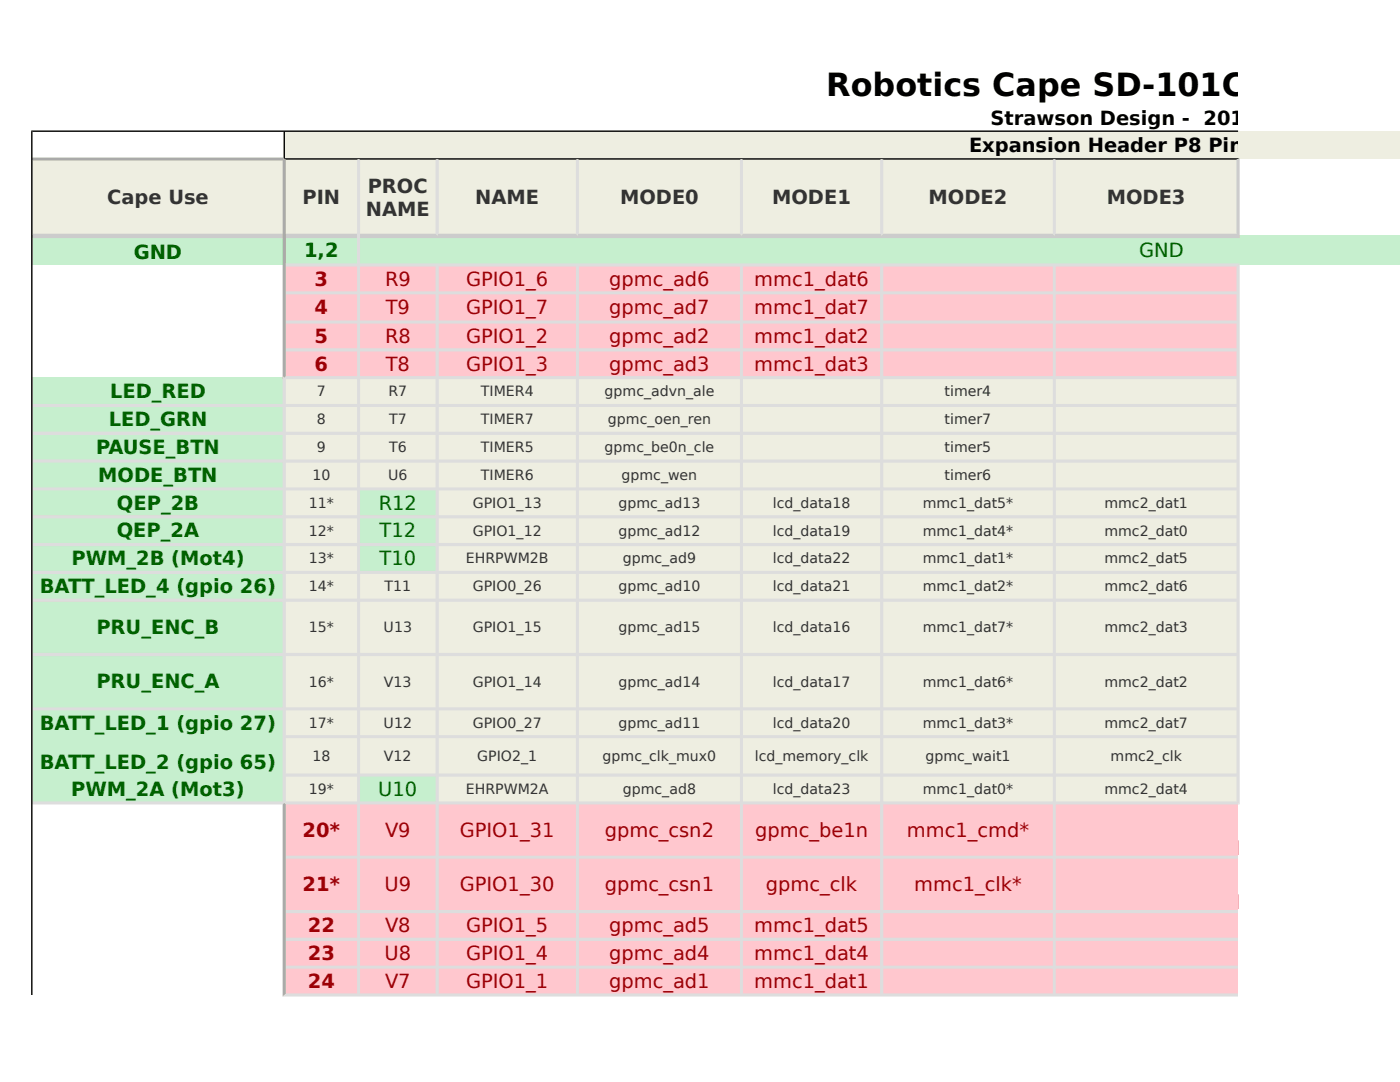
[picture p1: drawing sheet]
<svg xmlns="http://www.w3.org/2000/svg" width="279mm" height="216mm" viewBox="0 0 279 216" stroke-linecap="round" stroke-linejoin="round" font-family="sans-serif">
<g fill="#eeeee1">
<path d="M56.7 26.1h222.7v5.6h-222.7z" fill-rule="evenodd"/>
<path d="M6.3 31.7h240.8v15.4h-240.8z" fill-rule="evenodd"/>
</g>
<path d="M6.3 47.1h273.1v5.8h-273.1z" fill-rule="evenodd" fill="#c6efce"/>
<path d="M56.7 52.9h190.4v22.5h-190.4z" fill-rule="evenodd" fill="#ffc7ce"/>
<path d="M6.3 75.3h50.4v22.2h-50.4z" fill-rule="evenodd" fill="#c6efce"/>
<path d="M56.7 75.3h190.4v22.2h-190.4z" fill-rule="evenodd" fill="#eeeee1"/>
<path d="M6.3 97.5h50.4v16.7h-50.4z" fill-rule="evenodd" fill="#c6efce"/>
<path d="M56.7 97.5h14.8v16.7h-14.8z" fill-rule="evenodd" fill="#eeeee1"/>
<path d="M71.5 97.5h15.7v16.7h-15.7z" fill-rule="evenodd" fill="#c6efce"/>
<path d="M87.2 97.5h159.9v16.7h-159.9z" fill-rule="evenodd" fill="#eeeee1"/>
<path d="M6.3 114.2h50.4v40.4h-50.4z" fill-rule="evenodd" fill="#c6efce"/>
<path d="M56.7 114.2h190.4v40.4h-190.4z" fill-rule="evenodd" fill="#eeeee1"/>
<path d="M6.3 154.6h50.4v5.6h-50.4z" fill-rule="evenodd" fill="#c6efce"/>
<path d="M56.7 154.6h14.8v5.6h-14.8z" fill-rule="evenodd" fill="#eeeee1"/>
<path d="M71.5 154.6h15.7v5.6h-15.7z" fill-rule="evenodd" fill="#c6efce"/>
<path d="M87.2 154.6h159.9v5.6h-159.9z" fill-rule="evenodd" fill="#eeeee1"/>
<path d="M56.7 160.2h190.4v38.3h-190.4z" fill-rule="evenodd" fill="#ffc7ce"/>
<path d="M6.2 26h240.9v.3h-240.6z" fill-rule="evenodd" fill="#000"/>
<path d="M6.5 31.4h50.1l.1 .3-.3 .3h-49.9l-.2-.3z" fill-rule="evenodd" fill="#aaa"/>
<path d="M56.9 31.6h190.4l-.5 .3h-189.8l-.3-.2z" fill-rule="evenodd" fill="#000"/>
<path d="M6.5 46.6h240.3l.6 .9h-240.9l-.2-.4z" fill-rule="evenodd" fill="#ccc"/>
<g fill="#ddd">
<path d="M57 52.6h190.4l-.6 .6h-189.8l-.3-.3z" fill-rule="evenodd"/>
<path d="M57 58.1h189.8l.3 .4-.3 .2h-189.8l-.3-.2z" fill-rule="evenodd"/>
<path d="M57 64h189.8l.3 .3-.3 .3h-189.8l-.3-.3z" fill-rule="evenodd"/>
<path d="M56.7 69.8l.3-.3h189.8l.3 .3-.3 .3h-189.8z" fill-rule="evenodd"/>
<path d="M56.7 75.4l.3-.4h189.8l.3 .4-.3 .3h-189.8z" fill-rule="evenodd"/>
<path d="M6.5 80.6h240.3l.3 .3-.3 .3h-240.3l-.2-.3z" fill-rule="evenodd"/>
<path d="M6.5 86.1h240.3l.3 .4-.3 .3h-240.3l-.2-.3z" fill-rule="evenodd"/>
<path d="M6.5 91.7h240.3l.3 .3-.3 .3h-240.3l-.2-.3z" fill-rule="evenodd"/>
<path d="M6.5 97.3h240.3l.3 .2-.3 .4h-240.3l-.2-.4z" fill-rule="evenodd"/>
<path d="M6.5 102.8h240.3l.3 .3-.3 .3h-240.3l-.2-.3z" fill-rule="evenodd"/>
<path d="M6.5 108.3h240.3l.3 .4-.3 .3h-240.3l-.2-.3z" fill-rule="evenodd"/>
<path d="M6.5 113.9h240.3l.3 .3-.3 .3h-240.3l-.2-.3z" fill-rule="evenodd"/>
<path d="M6.5 119.5h240.3l.3 .3-.3 .3h-240.3l-.2-.3z" fill-rule="evenodd"/>
<path d="M6.5 130.3h240.3l.3 .3-.3 .3h-240.3l-.2-.3z" fill-rule="evenodd"/>
<path d="M6.5 141.1h240.3l.3 .3-.3 .3h-240.3l-.2-.3z" fill-rule="evenodd"/>
<path d="M56.7 147l.3-.3h189.8l.3 .3-.3 .3h-189.8z" fill-rule="evenodd"/>
<path d="M56.7 154.7l.3-.4h189.8l.3 .4-.3 .3h-189.8z" fill-rule="evenodd"/>
<path d="M6.5 159.9h240.3l.6 .6h-240.9l-.2-.3z" fill-rule="evenodd"/>
<path d="M57 170.7h190.1v.6h-190.1l-.3-.2z" fill-rule="evenodd"/>
<path d="M57 181.6h190.1v.6h-190.1l-.3-.3z" fill-rule="evenodd"/>
<path d="M57 187.1h190.1v.6h-190.1l-.3-.3z" fill-rule="evenodd"/>
<path d="M57 192.7h190.1v.6h-190.1l-.3-.3z" fill-rule="evenodd"/>
<path d="M56.4 198.9l.6-.7h190.1v.7z" fill-rule="evenodd"/>
</g>
<g fill="#000">
<path d="M56.6 26.3l.1-.1 .2 .1v5.3l-.2 .1-.1-.3z" fill-rule="evenodd"/>
<path d="M6.2 26l.3 .3v172.2h-.3z" fill-rule="evenodd"/>
</g>
<path d="M56.4 32l.3-.3 .3 .2v43.1l-.6 .7z" fill-rule="evenodd" fill="#aaa"/>
<path d="M56.4 75l.6 .7v84.2l-.3 .3-.3-.3z" fill-rule="evenodd" fill="#ddd"/>
<path d="M56.4 160.5l.3-.3 .3 .3v37.7l-.6 .7z" fill-rule="evenodd" fill="#aaa"/>
<g fill="#ddd">
<path d="M71.3 31.9l.2-.2 .4 .2v166.3l-.4 .3-.2-.3z" fill-rule="evenodd"/>
<path d="M86.9 31.9l.3-.2 .4 .2v14.7l-.4 .5-.3-.5z" fill-rule="evenodd"/>
<path d="M86.9 53.2l.3-.3 .4 .3v145l-.4 .3-.3-.3z" fill-rule="evenodd"/>
<path d="M114.9 31.9l.3-.2 .3 .2v14.7l-.3 .5-.3-.5z" fill-rule="evenodd"/>
<path d="M115.2 52.9l.3 .3v145l-.3 .3-.3-.3v-145z" fill-rule="evenodd"/>
<path d="M147.7 31.9l.3-.2 .3 .2v14.7l-.3 .5-.3-.5z" fill-rule="evenodd"/>
<path d="M147.7 53.2l.3-.3 .3 .3v145l-.3 .3-.3-.3z" fill-rule="evenodd"/>
<path d="M175.6 31.9l.4-.2 .3 .2v14.7l-.3 .5-.4-.5z" fill-rule="evenodd"/>
<path d="M175.6 53.2l.4-.3 .3 .3v145l-.3 .3-.4-.3z" fill-rule="evenodd"/>
<path d="M210.1 31.9l.3-.2 .3 .2v14.7l-.3 .5-.3-.5z" fill-rule="evenodd"/>
<path d="M210.4 52.9l.3 .3v145l-.3 .3-.3-.3v-145z" fill-rule="evenodd"/>
</g>
<path d="M246.8 31.9l.6-.3v15.9l-.6-.9z" fill-rule="evenodd" fill="#ccc"/>
<path d="M246.8 53.2l.6-.6v107.9l-.6-.6z" fill-rule="evenodd" fill="#ddd"/>
<text font-size="6.3" x="164.9" y="19.1">Robotics Cape SD-101C Pin Usag</text>
<g font-size="3.9">
<text x="197.7" y="24.9">Strawson Design - 2015</text>
<text x="193.4" y="30.3">Expansion Header P8 Pinout</text>
</g>
<g font-size="3.9" fill="#333">
<text x="21.4" y="40.7">Cape Use</text>
<text x="60.4" y="40.7">PIN</text>
<text x="73.4" y="38.5">PROC</text>
<text x="94.9" y="40.7">NAME</text>
<text x="123.8" y="40.7">MODE0</text>
<text x="154.1" y="40.7">MODE1</text>
<text x="185.3" y="40.7">MODE2</text>
<text x="220.9" y="40.7">MODE3</text>
<text x="73" y="43">NAME</text>
</g>
<g font-size="3.9" fill="#006100">
<text x="26.7" y="51.6">GND</text>
<text x="60.7" y="51.3">1,2</text>
<text x="227.4" y="51.3">GND</text>
<text x="22" y="79.5">LED_RED</text>
<text x="21.7" y="85">LED_GRN</text>
<text x="19.2" y="90.6">PAUSE_BTN</text>
<text x="19.6" y="96.1">MODE_BTN</text>
<text x="23.3" y="101.7">QEP_2B</text>
<text x="75.6" y="101.7">R12</text>
<text x="23.3" y="107.2">QEP_2A</text>
<text x="75.7" y="107.2">T12</text>
<text x="14.3" y="112.8">PWM_2B (Mot4)</text>
<text x="75.7" y="112.8">T10</text>
<text x="7.9" y="118.3">BATT_LED_4 (gpio 26)</text>
<text x="19.2" y="126.5">PRU_ENC_B</text>
<text x="19.2" y="137.4">PRU_ENC_A</text>
<text x="7.9" y="145.7">BATT_LED_1 (gpio 27)</text>
<text x="7.9" y="153.4">BATT_LED_2 (gpio 65)</text>
<text x="14.2" y="158.8">PWM_2A (Mot3)</text>
<text x="75.5" y="158.8">U10</text>
</g>
<g font-size="3.9" fill="#9c0006">
<text x="62.8" y="57">3</text>
<text x="76.8" y="57">R9</text>
<text x="93" y="57">GPIO1_6</text>
<text x="121.6" y="57">gpmc_ad6</text>
<text x="150.5" y="57">mmc1_dat6</text>
<text x="62.8" y="62.7">4</text>
<text x="77" y="62.7">T9</text>
<text x="93" y="62.7">GPIO1_7</text>
<text x="121.6" y="62.7">gpmc_ad7</text>
<text x="150.5" y="62.7">mmc1_dat7</text>
<text x="62.8" y="68.4">5</text>
<text x="76.8" y="68.4">R8</text>
<text x="93" y="68.4">GPIO1_2</text>
<text x="121.6" y="68.4">gpmc_ad2</text>
<text x="150.5" y="68.4">mmc1_dat2</text>
<text x="62.8" y="73.9">6</text>
<text x="77" y="73.9">T8</text>
<text x="93" y="73.9">GPIO1_3</text>
<text x="121.6" y="73.9">gpmc_ad3</text>
<text x="150.5" y="73.9">mmc1_dat3</text>
<text x="60.4" y="167">20*</text>
<text x="76.8" y="167">V9</text>
<text x="91.8" y="167">GPIO1_31</text>
<text x="120.7" y="167">gpmc_csn2</text>
<text x="150.7" y="167">gpmc_be1n</text>
<text x="181" y="167">mmc1_cmd*</text>
<text x="246.9" y="169.8">pr1_edio_data_ou</text>
<text x="60.4" y="177.8">21*</text>
<text x="76.7" y="177.8">U9</text>
<text x="91.8" y="177.8">GPIO1_30</text>
<text x="120.7" y="177.8">gpmc_csn1</text>
<text x="152.9" y="177.8">gpmc_clk</text>
<text x="182.5" y="177.8">mmc1_clk*</text>
<text x="246.9" y="180.6">pr1_edio_data_ou</text>
<text x="61.4" y="186">22</text>
<text x="61.4" y="191.6">23</text>
<text x="76.7" y="191.6">U8</text>
<text x="76.8" y="186">V8</text>
<text x="93" y="186">GPIO1_5</text>
<text x="93" y="191.6">GPIO1_4</text>
<text x="121.6" y="186">gpmc_ad5</text>
<text x="121.6" y="191.6">gpmc_ad4</text>
<text x="150.5" y="186">mmc1_dat5</text>
<text x="150.5" y="191.6">mmc1_dat4</text>
<text x="61.4" y="197.1">24</text>
<text x="76.8" y="197.1">V7</text>
<text x="93" y="197.1">GPIO1_1</text>
<text x="121.6" y="197.1">gpmc_ad1</text>
<text x="150.5" y="197.1">mmc1_dat1</text>
</g>
<g font-size="2.8" fill="#333">
<text x="63.3" y="79.1">7</text>
<text x="77.5" y="79.1">R7</text>
<text x="96" y="79.1">TIMER4</text>
<text x="120.6" y="79.1">gpmc_advn_ale</text>
<text x="188.5" y="79.1">timer4</text>
<text x="63.3" y="84.7">8</text>
<text x="77.6" y="84.7">T7</text>
<text x="96" y="84.7">TIMER7</text>
<text x="121.3" y="84.7">gpmc_oen_ren</text>
<text x="188.5" y="84.7">timer7</text>
<text x="62.3" y="95.7">10</text>
<text x="63.3" y="90.2">9</text>
<text x="77.5" y="95.7">U6</text>
<text x="77.6" y="90.2">T6</text>
<text x="96" y="90.2">TIMER5</text>
<text x="96" y="95.7">TIMER6</text>
<text x="120.6" y="90.2">gpmc_be0n_cle</text>
<text x="124" y="95.7">gpmc_wen</text>
<text x="188.5" y="90.2">timer5</text>
<text x="188.5" y="95.7">timer6</text>
<text x="61.6" y="101.3">11*</text>
<text x="94.4" y="101.3">GPIO1_13</text>
<text x="123.4" y="101.3">gpmc_ad13</text>
<text x="154.2" y="101.3">lcd_data18</text>
<text x="184.1" y="101.3">mmc1_dat5*</text>
<text x="220.4" y="101.3">mmc2_dat1</text>
<text x="61.6" y="106.9">12*</text>
<text x="94.4" y="106.9">GPIO1_12</text>
<text x="123.4" y="106.9">gpmc_ad12</text>
<text x="154.2" y="106.9">lcd_data19</text>
<text x="184.1" y="106.9">mmc1_dat4*</text>
<text x="220.4" y="106.9">mmc2_dat0</text>
<text x="61.6" y="112.4">13*</text>
<text x="93" y="112.4">EHRPWM2B</text>
<text x="124.3" y="112.4">gpmc_ad9</text>
<text x="154.2" y="112.4">lcd_data22</text>
<text x="184.1" y="112.4">mmc1_dat1*</text>
<text x="220.4" y="112.4">mmc2_dat5</text>
<text x="61.6" y="118">14*</text>
<text x="76.7" y="118">T11</text>
<text x="94.4" y="118">GPIO0_26</text>
<text x="123.4" y="118">gpmc_ad10</text>
<text x="154.2" y="118">lcd_data21</text>
<text x="184.1" y="118">mmc1_dat2*</text>
<text x="220.4" y="118">mmc2_dat6</text>
<text x="61.6" y="126.2">15*</text>
<text x="76.6" y="126.2">U13</text>
<text x="94.4" y="126.2">GPIO1_15</text>
<text x="123.4" y="126.2">gpmc_ad15</text>
<text x="154.2" y="126.2">lcd_data16</text>
<text x="184.1" y="126.2">mmc1_dat7*</text>
<text x="220.4" y="126.2">mmc2_dat3</text>
<text x="61.6" y="137">16*</text>
<text x="76.6" y="137">V13</text>
<text x="94.4" y="137">GPIO1_14</text>
<text x="123.4" y="137">gpmc_ad14</text>
<text x="154.2" y="137">lcd_data17</text>
<text x="184.1" y="137">mmc1_dat6*</text>
<text x="220.4" y="137">mmc2_dat2</text>
<text x="61.6" y="145.2">17*</text>
<text x="76.6" y="145.2">U12</text>
<text x="94.4" y="145.2">GPIO0_27</text>
<text x="123.4" y="145.2">gpmc_ad11</text>
<text x="154.2" y="145.2">lcd_data20</text>
<text x="184.1" y="145.2">mmc1_dat3*</text>
<text x="220.4" y="145.2">mmc2_dat7</text>
<text x="62.3" y="151.8">18</text>
<text x="76.6" y="151.8">V12</text>
<text x="95.2" y="151.8">GPIO2_1</text>
<text x="120.3" y="151.8">gpmc_clk_mux0</text>
<text x="150.6" y="151.8">lcd_memory_clk</text>
<text x="184.7" y="151.8">gpmc_wait1</text>
<text x="221.7" y="151.8">mmc2_clk</text>
<text x="61.6" y="158.4">19*</text>
<text x="93" y="158.4">EHRPWM2A</text>
<text x="124.3" y="158.4">gpmc_ad8</text>
<text x="154.2" y="158.4">lcd_data23</text>
<text x="184.1" y="158.4">mmc1_dat0*</text>
<text x="220.4" y="158.4">mmc2_dat4</text>
</g>
</svg>
